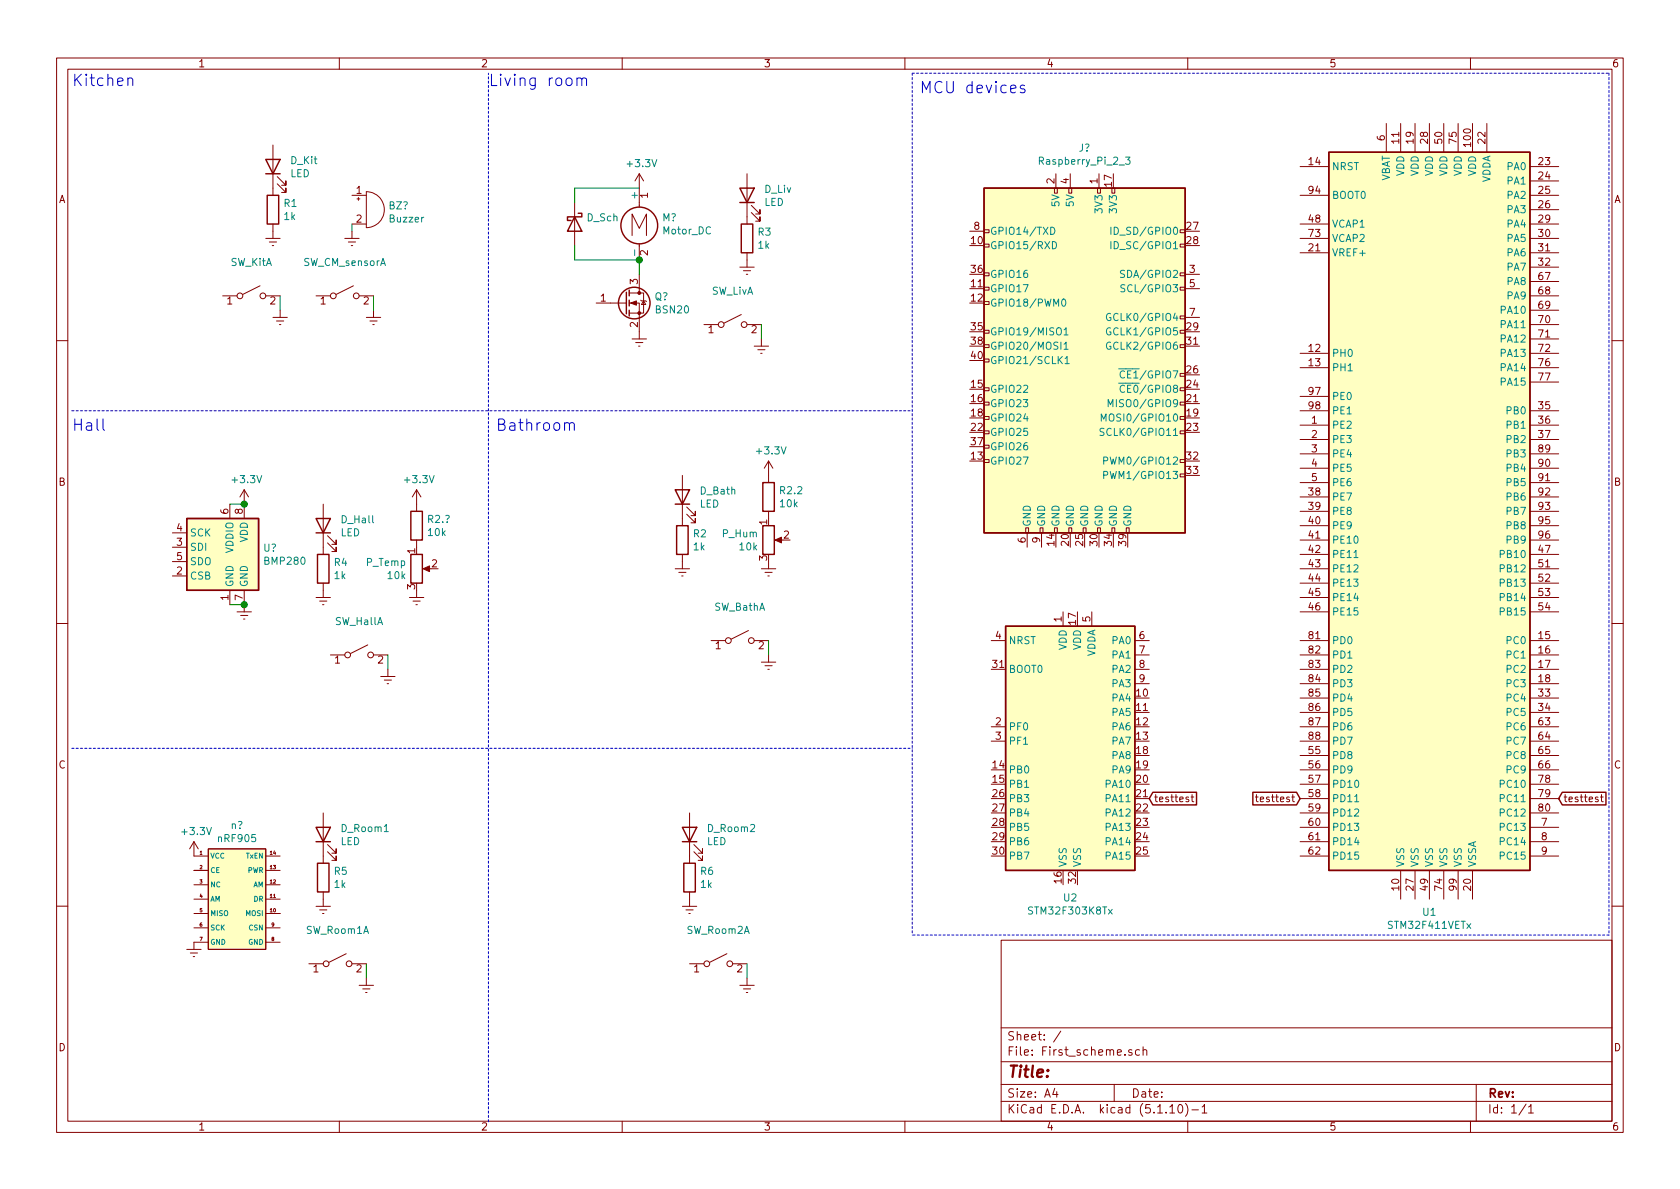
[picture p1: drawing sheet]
EESchema Schematic File Version 4
EELAYER 30 0
EELAYER END
$Descr A4 11693 8268
encoding utf-8
Sheet 1 1
Title ""
Date ""
Rev ""
Comp ""
Comment1 ""
Comment2 ""
Comment3 ""
Comment4 ""
$EndDescr
$Comp
L MCU_ST_STM32F3:STM32F303K8Tx U2
U 1 1
P 7500 5150
F 0 "U2" H 7450 4061 50  0000 C CNN
F 1 "STM32F303K8Tx" H 7450 3970 50  0000 C CNN
F 2 "Package_QFP:LQFP-32_7x7mm_P0.8mm" H 7000 4250 50  0001 R CNN
F 3 "http://www.st.com/st-web-ui/static/active/en/resource/technical/document/datasheet/DM00092070.pdf" H 7500 5150 50  0001 C CNN
	1    7500 5150
	1    0    0    -1  
$EndComp
$Comp
L Device:R R1
U 1 1
P 1900 1450
F 0 "R1" H 1970 1496 50  0000 L CNN
F 1 "1k" H 1970 1405 50  0000 L CNN
F 2 "" V 1830 1450 50  0001 C CNN
F 3 "~" H 1900 1450 50  0001 C CNN
	1    1900 1450
	1    0    0    -1  
$EndComp
$Comp
L Device:R R2
U 1 1
P 4750 3750
F 0 "R2" H 4820 3796 50  0000 L CNN
F 1 "1k" H 4820 3705 50  0000 L CNN
F 2 "" V 4680 3750 50  0001 C CNN
F 3 "~" H 4750 3750 50  0001 C CNN
	1    4750 3750
	1    0    0    -1  
$EndComp
$Comp
L Device:R R3
U 1 1
P 5200 1650
F 0 "R3" H 5270 1696 50  0000 L CNN
F 1 "1k" H 5270 1605 50  0000 L CNN
F 2 "" V 5130 1650 50  0001 C CNN
F 3 "~" H 5200 1650 50  0001 C CNN
	1    5200 1650
	1    0    0    -1  
$EndComp
$Comp
L Device:R R4
U 1 1
P 2250 3950
F 0 "R4" H 2320 3996 50  0000 L CNN
F 1 "1k" H 2320 3905 50  0000 L CNN
F 2 "" V 2180 3950 50  0001 C CNN
F 3 "~" H 2250 3950 50  0001 C CNN
	1    2250 3950
	1    0    0    -1  
$EndComp
$Comp
L Device:R R5
U 1 1
P 2250 6100
F 0 "R5" H 2320 6146 50  0000 L CNN
F 1 "1k" H 2320 6055 50  0000 L CNN
F 2 "" V 2180 6100 50  0001 C CNN
F 3 "~" H 2250 6100 50  0001 C CNN
	1    2250 6100
	1    0    0    -1  
$EndComp
$Comp
L Device:R R6
U 1 1
P 4800 6100
F 0 "R6" H 4870 6146 50  0000 L CNN
F 1 "1k" H 4870 6055 50  0000 L CNN
F 2 "" V 4730 6100 50  0001 C CNN
F 3 "~" H 4800 6100 50  0001 C CNN
	1    4800 6100
	1    0    0    -1  
$EndComp
$Comp
L Device:LED D_Kit
U 1 1
P 1900 1150
F 0 "D_Kit" V 1939 1032 50  0000 R CNN
F 1 "LED" V 1848 1032 50  0000 R CNN
F 2 "" H 1900 1150 50  0001 C CNN
F 3 "~" H 1900 1150 50  0001 C CNN
	1    1900 1150
	0    -1   -1   0   
$EndComp
$Comp
L Device:LED D_Bath
U 1 1
P 4750 3450
F 0 "D_Bath" V 4789 3332 50  0000 R CNN
F 1 "LED" V 4698 3332 50  0000 R CNN
F 2 "" H 4750 3450 50  0001 C CNN
F 3 "~" H 4750 3450 50  0001 C CNN
	1    4750 3450
	0    -1   -1   0   
$EndComp
$Comp
L Device:LED D_Liv
U 1 1
P 5200 1350
F 0 "D_Liv" V 5239 1232 50  0000 R CNN
F 1 "LED" V 5148 1232 50  0000 R CNN
F 2 "" H 5200 1350 50  0001 C CNN
F 3 "~" H 5200 1350 50  0001 C CNN
	1    5200 1350
	0    -1   -1   0   
$EndComp
$Comp
L Device:LED D_Hall
U 1 1
P 2250 3650
F 0 "D_Hall" V 2289 3532 50  0000 R CNN
F 1 "LED" V 2198 3532 50  0000 R CNN
F 2 "" H 2250 3650 50  0001 C CNN
F 3 "~" H 2250 3650 50  0001 C CNN
	1    2250 3650
	0    -1   -1   0   
$EndComp
$Comp
L Device:LED D_Room1
U 1 1
P 2250 5800
F 0 "D_Room1" V 2289 5682 50  0000 R CNN
F 1 "LED" V 2198 5682 50  0000 R CNN
F 2 "" H 2250 5800 50  0001 C CNN
F 3 "~" H 2250 5800 50  0001 C CNN
	1    2250 5800
	0    -1   -1   0   
$EndComp
$Comp
L Device:LED D_Room2
U 1 1
P 4800 5800
F 0 "D_Room2" V 4839 5682 50  0000 R CNN
F 1 "LED" V 4748 5682 50  0000 R CNN
F 2 "" H 4800 5800 50  0001 C CNN
F 3 "~" H 4800 5800 50  0001 C CNN
	1    4800 5800
	0    -1   -1   0   
$EndComp
$Comp
L power:Earth #PWR?
U 1 1
P 1900 1600
F 0 "#PWR?" H 1900 1350 50  0001 C CNN
F 1 "Earth" H 1900 1450 50  0001 C CNN
F 2 "" H 1900 1600 50  0001 C CNN
F 3 "~" H 1900 1600 50  0001 C CNN
	1    1900 1600
	1    0    0    -1  
$EndComp
$Comp
L power:Earth #PWR?
U 1 1
P 4750 3900
F 0 "#PWR?" H 4750 3650 50  0001 C CNN
F 1 "Earth" H 4750 3750 50  0001 C CNN
F 2 "" H 4750 3900 50  0001 C CNN
F 3 "~" H 4750 3900 50  0001 C CNN
	1    4750 3900
	1    0    0    -1  
$EndComp
$Comp
L power:Earth #PWR?
U 1 1
P 5200 1800
F 0 "#PWR?" H 5200 1550 50  0001 C CNN
F 1 "Earth" H 5200 1650 50  0001 C CNN
F 2 "" H 5200 1800 50  0001 C CNN
F 3 "~" H 5200 1800 50  0001 C CNN
	1    5200 1800
	1    0    0    -1  
$EndComp
$Comp
L power:Earth #PWR?
U 1 1
P 2250 4100
F 0 "#PWR?" H 2250 3850 50  0001 C CNN
F 1 "Earth" H 2250 3950 50  0001 C CNN
F 2 "" H 2250 4100 50  0001 C CNN
F 3 "~" H 2250 4100 50  0001 C CNN
	1    2250 4100
	1    0    0    -1  
$EndComp
$Comp
L power:Earth #PWR?
U 1 1
P 2250 6250
F 0 "#PWR?" H 2250 6000 50  0001 C CNN
F 1 "Earth" H 2250 6100 50  0001 C CNN
F 2 "" H 2250 6250 50  0001 C CNN
F 3 "~" H 2250 6250 50  0001 C CNN
	1    2250 6250
	1    0    0    -1  
$EndComp
$Comp
L power:Earth #PWR?
U 1 1
P 4800 6250
F 0 "#PWR?" H 4800 6000 50  0001 C CNN
F 1 "Earth" H 4800 6100 50  0001 C CNN
F 2 "" H 4800 6250 50  0001 C CNN
F 3 "~" H 4800 6250 50  0001 C CNN
	1    4800 6250
	1    0    0    -1  
$EndComp
$Comp
L Switch:SW_DPST_x2 SW_Kit
U 1 1
P 1750 2050
F 0 "SW_Kit" H 1750 2285 50  0000 C CNN
F 1 " " H 1750 2194 50  0000 C CNN
F 2 "" H 1750 2050 50  0001 C CNN
F 3 "~" H 1750 2050 50  0001 C CNN
	1    1750 2050
	1    0    0    -1  
$EndComp
$Comp
L power:Earth #PWR?
U 1 1
P 1950 2150
F 0 "#PWR?" H 1950 1900 50  0001 C CNN
F 1 "Earth" H 1950 2000 50  0001 C CNN
F 2 "" H 1950 2150 50  0001 C CNN
F 3 "~" H 1950 2150 50  0001 C CNN
	1    1950 2150
	1    0    0    -1  
$EndComp
Wire Wire Line
	1950 2150 1950 2050
$Comp
L Switch:SW_DPST_x2 SW_Liv
U 1 1
P 5100 2250
F 0 "SW_Liv" H 5100 2485 50  0000 C CNN
F 1 " " H 5100 2394 50  0000 C CNN
F 2 "" H 5100 2250 50  0001 C CNN
F 3 "~" H 5100 2250 50  0001 C CNN
	1    5100 2250
	1    0    0    -1  
$EndComp
$Comp
L power:Earth #PWR?
U 1 1
P 5300 2350
F 0 "#PWR?" H 5300 2100 50  0001 C CNN
F 1 "Earth" H 5300 2200 50  0001 C CNN
F 2 "" H 5300 2350 50  0001 C CNN
F 3 "~" H 5300 2350 50  0001 C CNN
	1    5300 2350
	1    0    0    -1  
$EndComp
Wire Wire Line
	5300 2350 5300 2250
$Comp
L Switch:SW_DPST_x2 SW_Hall
U 1 1
P 2500 4550
F 0 "SW_Hall" H 2500 4785 50  0000 C CNN
F 1 " " H 2500 4694 50  0000 C CNN
F 2 "" H 2500 4550 50  0001 C CNN
F 3 "~" H 2500 4550 50  0001 C CNN
	1    2500 4550
	1    0    0    -1  
$EndComp
$Comp
L power:Earth #PWR?
U 1 1
P 2700 4650
F 0 "#PWR?" H 2700 4400 50  0001 C CNN
F 1 "Earth" H 2700 4500 50  0001 C CNN
F 2 "" H 2700 4650 50  0001 C CNN
F 3 "~" H 2700 4650 50  0001 C CNN
	1    2700 4650
	1    0    0    -1  
$EndComp
Wire Wire Line
	2700 4650 2700 4550
$Comp
L Switch:SW_DPST_x2 SW_Room1
U 1 1
P 2350 6700
F 0 "SW_Room1" H 2350 6935 50  0000 C CNN
F 1 " " H 2350 6844 50  0000 C CNN
F 2 "" H 2350 6700 50  0001 C CNN
F 3 "~" H 2350 6700 50  0001 C CNN
	1    2350 6700
	1    0    0    -1  
$EndComp
$Comp
L power:Earth #PWR?
U 1 1
P 2550 6800
F 0 "#PWR?" H 2550 6550 50  0001 C CNN
F 1 "Earth" H 2550 6650 50  0001 C CNN
F 2 "" H 2550 6800 50  0001 C CNN
F 3 "~" H 2550 6800 50  0001 C CNN
	1    2550 6800
	1    0    0    -1  
$EndComp
Wire Wire Line
	2550 6800 2550 6700
$Comp
L Switch:SW_DPST_x2 SW_Room2
U 1 1
P 5000 6700
F 0 "SW_Room2" H 5000 6935 50  0000 C CNN
F 1 " " H 5000 6844 50  0000 C CNN
F 2 "" H 5000 6700 50  0001 C CNN
F 3 "~" H 5000 6700 50  0001 C CNN
	1    5000 6700
	1    0    0    -1  
$EndComp
$Comp
L power:Earth #PWR?
U 1 1
P 5200 6800
F 0 "#PWR?" H 5200 6550 50  0001 C CNN
F 1 "Earth" H 5200 6650 50  0001 C CNN
F 2 "" H 5200 6800 50  0001 C CNN
F 3 "~" H 5200 6800 50  0001 C CNN
	1    5200 6800
	1    0    0    -1  
$EndComp
Wire Wire Line
	5200 6800 5200 6700
$Comp
L MCU_ST_STM32F4:STM32F411VETx U1
U 1 1
P 9950 3550
F 0 "U1" H 9950 761 50  0000 C CNN
F 1 "STM32F411VETx" H 9950 670 50  0000 C CNN
F 2 "Package_QFP:LQFP-100_14x14mm_P0.5mm" H 9250 1050 50  0001 R CNN
F 3 "http://www.st.com/st-web-ui/static/active/en/resource/technical/document/datasheet/DM00115249.pdf" H 9950 3550 50  0001 C CNN
	1    9950 3550
	1    0    0    -1  
$EndComp
$Comp
L Connector:Raspberry_Pi_2_3 J?
U 1 1
P 7550 2500
F 0 "J?" H 7550 3981 50  0000 C CNN
F 1 "Raspberry_Pi_2_3" H 7550 3890 50  0000 C CNN
F 2 "" H 7550 2500 50  0001 C CNN
F 3 "https://www.raspberrypi.org/documentation/hardware/raspberrypi/schematics/rpi_SCH_3bplus_1p0_reduced.pdf" H 7550 2500 50  0001 C CNN
	1    7550 2500
	1    0    0    -1  
$EndComp
Text GLabel 10850 5550 2    50   Input ~ 0
testtest
Text GLabel 8000 5550 2    50   Input ~ 0
testtest
Text GLabel 9050 5550 0    50   Input ~ 0
testtest
Wire Notes Line
	6350 500  11200 500 
Wire Notes Line
	11200 500  11200 6500
Wire Notes Line
	11200 6500 6350 6500
$Comp
L Device:R_POT P_Hum
U 1 1
P 5350 3750
F 0 "P_Hum" H 5280 3796 50  0000 R CNN
F 1 "10k" H 5280 3705 50  0000 R CNN
F 2 "" H 5350 3750 50  0001 C CNN
F 3 "~" H 5350 3750 50  0001 C CNN
	1    5350 3750
	1    0    0    -1  
$EndComp
$Comp
L Device:R R2.2
U 1 1
P 5350 3450
F 0 "R2.2" H 5420 3496 50  0000 L CNN
F 1 "10k" H 5420 3405 50  0000 L CNN
F 2 "" V 5280 3450 50  0001 C CNN
F 3 "~" H 5350 3450 50  0001 C CNN
	1    5350 3450
	1    0    0    -1  
$EndComp
$Comp
L power:Earth #PWR?
U 1 1
P 5350 3900
F 0 "#PWR?" H 5350 3650 50  0001 C CNN
F 1 "Earth" H 5350 3750 50  0001 C CNN
F 2 "" H 5350 3900 50  0001 C CNN
F 3 "~" H 5350 3900 50  0001 C CNN
	1    5350 3900
	1    0    0    -1  
$EndComp
$Comp
L power:+3.3V #PWR?
U 1 1
P 5350 3300
F 0 "#PWR?" H 5350 3150 50  0001 C CNN
F 1 "+3.3V" H 5365 3473 50  0000 C CNN
F 2 "" H 5350 3300 50  0001 C CNN
F 3 "" H 5350 3300 50  0001 C CNN
	1    5350 3300
	1    0    0    -1  
$EndComp
Wire Wire Line
	5350 4550 5350 4450
$Comp
L power:Earth #PWR?
U 1 1
P 5350 4550
F 0 "#PWR?" H 5350 4300 50  0001 C CNN
F 1 "Earth" H 5350 4400 50  0001 C CNN
F 2 "" H 5350 4550 50  0001 C CNN
F 3 "~" H 5350 4550 50  0001 C CNN
	1    5350 4550
	1    0    0    -1  
$EndComp
$Comp
L Switch:SW_DPST_x2 SW_Bath
U 1 1
P 5150 4450
F 0 "SW_Bath" H 5150 4685 50  0000 C CNN
F 1 " " H 5150 4594 50  0000 C CNN
F 2 "" H 5150 4450 50  0001 C CNN
F 3 "~" H 5150 4450 50  0001 C CNN
	1    5150 4450
	1    0    0    -1  
$EndComp
$Comp
L nrf_custom:nRF905 n?
U 1 1
P 1650 5900
F 0 "n?" H 1650 6065 50  0000 C CNN
F 1 "nRF905" H 1650 5974 50  0000 C CNN
F 2 "" H 1650 6000 50  0001 C CNN
F 3 "" H 1650 6000 50  0001 C CNN
	1    1650 5900
	1    0    0    -1  
$EndComp
$Comp
L Device:R_POT P_Temp
U 1 1
P 2900 3950
F 0 "P_Temp" H 2831 3996 50  0000 R CNN
F 1 "10k" H 2831 3905 50  0000 R CNN
F 2 "" H 2900 3950 50  0001 C CNN
F 3 "~" H 2900 3950 50  0001 C CNN
	1    2900 3950
	1    0    0    -1  
$EndComp
$Comp
L Device:R R2.?
U 1 1
P 2900 3650
F 0 "R2.?" H 2970 3696 50  0000 L CNN
F 1 "10k" H 2970 3605 50  0000 L CNN
F 2 "" V 2830 3650 50  0001 C CNN
F 3 "~" H 2900 3650 50  0001 C CNN
	1    2900 3650
	1    0    0    -1  
$EndComp
$Comp
L power:Earth #PWR?
U 1 1
P 2900 4100
F 0 "#PWR?" H 2900 3850 50  0001 C CNN
F 1 "Earth" H 2900 3950 50  0001 C CNN
F 2 "" H 2900 4100 50  0001 C CNN
F 3 "~" H 2900 4100 50  0001 C CNN
	1    2900 4100
	1    0    0    -1  
$EndComp
$Comp
L power:+3.3V #PWR?
U 1 1
P 2900 3500
F 0 "#PWR?" H 2900 3350 50  0001 C CNN
F 1 "+3.3V" H 2915 3673 50  0000 C CNN
F 2 "" H 2900 3500 50  0001 C CNN
F 3 "" H 2900 3500 50  0001 C CNN
	1    2900 3500
	1    0    0    -1  
$EndComp
$Comp
L Switch:SW_DPST_x2 SW_CM_sensor
U 1 1
P 2400 2050
F 0 "SW_CM_sensor" H 2400 2285 50  0000 C CNN
F 1 " " H 2400 2194 50  0000 C CNN
F 2 "" H 2400 2050 50  0001 C CNN
F 3 "~" H 2400 2050 50  0001 C CNN
	1    2400 2050
	1    0    0    -1  
$EndComp
$Comp
L power:Earth #PWR?
U 1 1
P 2600 2150
F 0 "#PWR?" H 2600 1900 50  0001 C CNN
F 1 "Earth" H 2600 2000 50  0001 C CNN
F 2 "" H 2600 2150 50  0001 C CNN
F 3 "~" H 2600 2150 50  0001 C CNN
	1    2600 2150
	1    0    0    -1  
$EndComp
Wire Wire Line
	2600 2150 2600 2050
$Comp
L Device:Buzzer BZ?
U 1 1
P 2550 1450
F 0 "BZ?" H 2702 1479 50  0000 L CNN
F 1 "Buzzer" H 2702 1388 50  0000 L CNN
F 2 "" V 2525 1550 50  0001 C CNN
F 3 "~" V 2525 1550 50  0001 C CNN
	1    2550 1450
	1    0    0    -1  
$EndComp
$Comp
L power:Earth #PWR?
U 1 1
P 2450 1600
F 0 "#PWR?" H 2450 1350 50  0001 C CNN
F 1 "Earth" H 2450 1450 50  0001 C CNN
F 2 "" H 2450 1600 50  0001 C CNN
F 3 "~" H 2450 1600 50  0001 C CNN
	1    2450 1600
	1    0    0    -1  
$EndComp
Wire Wire Line
	2450 1550 2450 1600
$Comp
L Motor:Motor_DC M?
U 1 1
P 4450 1500
F 0 "M?" H 4608 1496 50  0000 L CNN
F 1 "Motor_DC" H 4608 1405 50  0000 L CNN
F 2 "" H 4450 1410 50  0001 C CNN
F 3 "~" H 4450 1410 50  0001 C CNN
	1    4450 1500
	1    0    0    -1  
$EndComp
$Comp
L Transistor_FET:BSN20 Q?
U 1 1
P 4350 2100
F 0 "Q?" H 4555 2146 50  0000 L CNN
F 1 "BSN20" H 4555 2055 50  0000 L CNN
F 2 "Package_TO_SOT_SMD:SOT-23" H 4550 2025 50  0001 L CIN
F 3 "http://www.diodes.com/assets/Datasheets/ds31898.pdf" H 4350 2100 50  0001 L CNN
	1    4350 2100
	1    0    0    -1  
$EndComp
$Comp
L Device:D_Schottky D_Sch
U 1 1
P 4000 1550
F 0 "D_Sch" V 3954 1630 50  0000 L CNN
F 1 " " V 4045 1630 50  0000 L CNN
F 2 "" H 4000 1550 50  0001 C CNN
F 3 "~" H 4000 1550 50  0001 C CNN
	1    4000 1550
	0    1    1    0   
$EndComp
Wire Wire Line
	4000 1400 4000 1300
Wire Wire Line
	4000 1300 4450 1300
Wire Wire Line
	4000 1700 4000 1800
Wire Wire Line
	4000 1800 4450 1800
Wire Wire Line
	4450 1800 4450 1900
Connection ~ 4450 1800
$Comp
L power:Earth #PWR?
U 1 1
P 4450 2300
F 0 "#PWR?" H 4450 2050 50  0001 C CNN
F 1 "Earth" H 4450 2150 50  0001 C CNN
F 2 "" H 4450 2300 50  0001 C CNN
F 3 "~" H 4450 2300 50  0001 C CNN
	1    4450 2300
	1    0    0    -1  
$EndComp
$Comp
L power:+3.3V #PWR?
U 1 1
P 4450 1300
F 0 "#PWR?" H 4450 1150 50  0001 C CNN
F 1 "+3.3V" H 4465 1473 50  0000 C CNN
F 2 "" H 4450 1300 50  0001 C CNN
F 3 "" H 4450 1300 50  0001 C CNN
	1    4450 1300
	1    0    0    -1  
$EndComp
$Comp
L Sensor_Pressure:BMP280 U?
U 1 1
P 1600 3900
F 0 "U?" H 1830 3996 50  0000 L CNN
F 1 "BMP280" H 1830 3905 50  0000 L CNN
F 2 "Package_LGA:Bosch_LGA-8_2x2.5mm_P0.65mm_ClockwisePinNumbering" H 1600 3200 50  0001 C CNN
F 3 "https://ae-bst.resource.bosch.com/media/_tech/media/datasheets/BST-BMP280-DS001.pdf" H 1600 3900 50  0001 C CNN
	1    1600 3900
	1    0    0    -1  
$EndComp
$Comp
L power:Earth #PWR?
U 1 1
P 1700 4200
F 0 "#PWR?" H 1700 3950 50  0001 C CNN
F 1 "Earth" H 1700 4050 50  0001 C CNN
F 2 "" H 1700 4200 50  0001 C CNN
F 3 "~" H 1700 4200 50  0001 C CNN
	1    1700 4200
	1    0    0    -1  
$EndComp
Wire Wire Line
	1600 4200 1700 4200
Connection ~ 1700 4200
$Comp
L power:+3.3V #PWR?
U 1 1
P 1700 3500
F 0 "#PWR?" H 1700 3350 50  0001 C CNN
F 1 "+3.3V" H 1715 3673 50  0000 C CNN
F 2 "" H 1700 3500 50  0001 C CNN
F 3 "" H 1700 3500 50  0001 C CNN
	1    1700 3500
	1    0    0    -1  
$EndComp
Wire Wire Line
	1600 3500 1700 3500
Connection ~ 1700 3500
Wire Notes Line
	3400 7800 3400 500 
Wire Notes Line
	500  2850 6350 2850
Wire Notes Line
	6350 500  6350 6500
Wire Notes Line
	500  5200 6350 5200
Text Notes 500  600  0    79   ~ 0
Kitchen
Text Notes 3400 600  0    79   ~ 0
Living room
Text Notes 500  3000 0    79   ~ 0
Hall\n
Text Notes 3450 3000 0    79   ~ 0
Bathroom\n
Text Notes 6400 650  0    79   ~ 0
MCU devices\n
$Comp
L power:Earth #PWR?
U 1 1
P 1350 6550
F 0 "#PWR?" H 1350 6300 50  0001 C CNN
F 1 "Earth" H 1350 6400 50  0001 C CNN
F 2 "" H 1350 6550 50  0001 C CNN
F 3 "~" H 1350 6550 50  0001 C CNN
	1    1350 6550
	1    0    0    -1  
$EndComp
$Comp
L power:+3.3V #PWR?
U 1 1
P 1350 5950
F 0 "#PWR?" H 1350 5800 50  0001 C CNN
F 1 "+3.3V" H 1365 6123 50  0000 C CNN
F 2 "" H 1350 5950 50  0001 C CNN
F 3 "" H 1350 5950 50  0001 C CNN
	1    1350 5950
	1    0    0    -1  
$EndComp
$EndSCHEMATC
